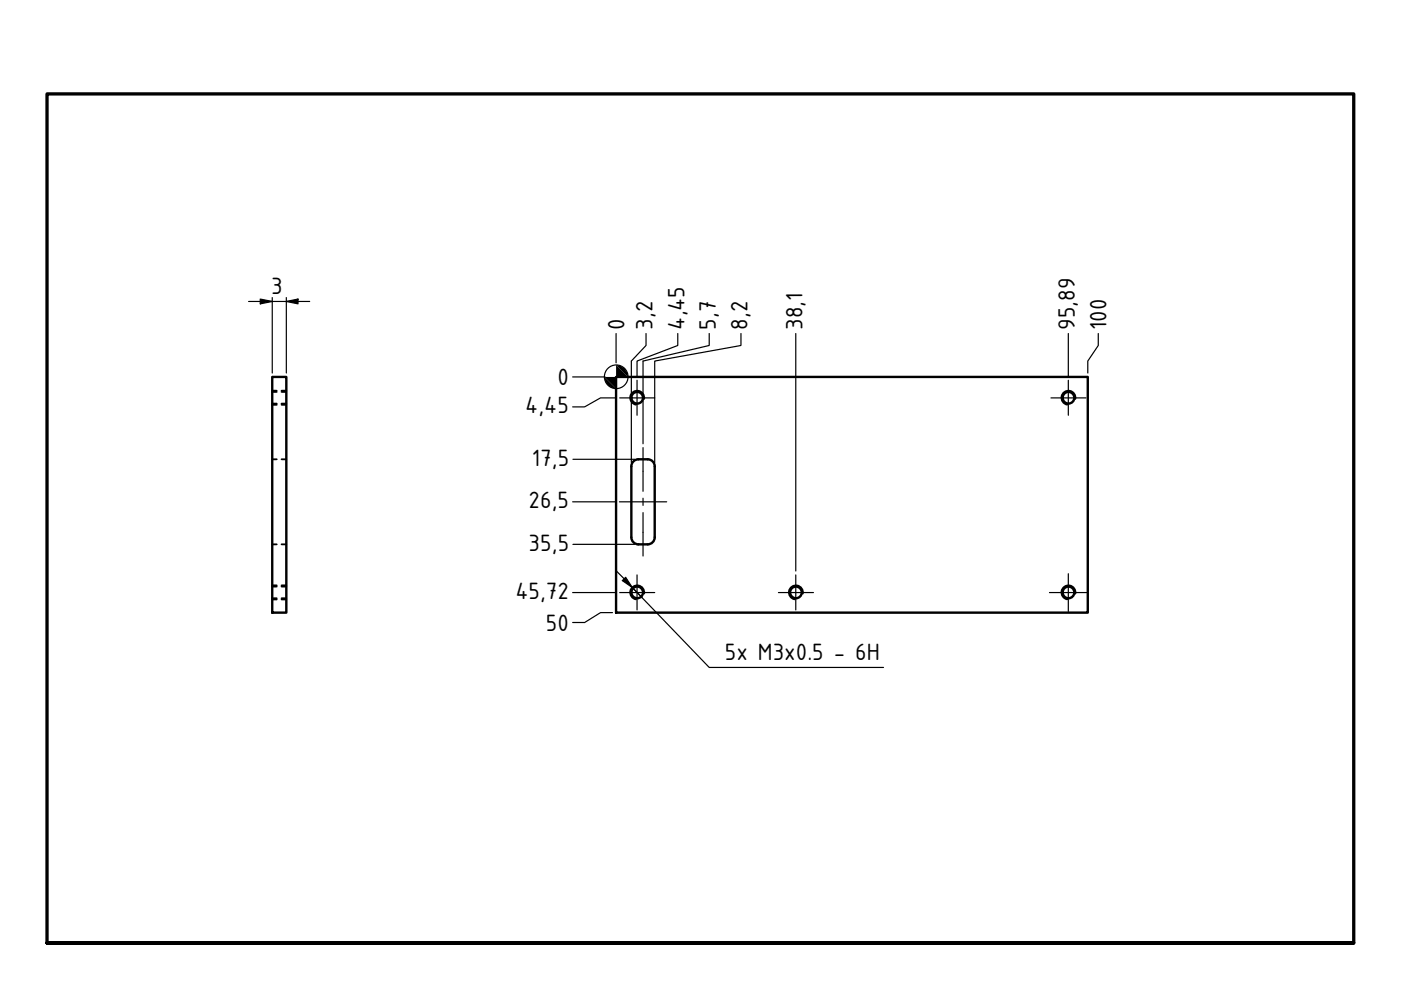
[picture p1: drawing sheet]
<svg xmlns="http://www.w3.org/2000/svg" width="297mm" height="210mm" viewBox="0 0 297 210" stroke-linecap="round" stroke-linejoin="round" font-family="sans-serif">
<!-- layer: Sichtbar (ISO) -->
<g fill="none" stroke="#000" stroke-width=".51">
<path d="M57.7 79.9h3v50h-3zM130.6 79.9h100v50h-100zM133.9 98.9v15a1.49 1.49 0 0 0 1.5 1.5M135.3 97.4h2a1.49 1.49 0 0 1 1.5 1.5M135.4 97.4a1.49 1.49 0 0 0-1.5 1.5M138.8 98.9v15a1.49 1.49 0 0 1-1.5 1.5h-2"/>
<circle cx="135.1" cy="84.3" r="1.24"/>
<circle cx="226.5" cy="84.3" r="1.24"/>
<circle cx="135.1" cy="125.6" r="1.24"/>
<circle cx="168.8" cy="125.6" r="1.24"/>
<circle cx="226.5" cy="125.6" r="1.24"/>
</g>
<!-- layer: Sichtbar schmal (ISO) -->
<path d="M136.6 84.6a1.49 1.49 0 0 0-1.2-1.7 1.49 1.49 0 0 0-1.8 1.2 1.49 1.49 0 0 0 1.2 1.7M228 84.6a1.49 1.49 0 0 0-1.2-1.7 1.49 1.49 0 0 0-1.7 1.2 1.49 1.49 0 0 0 1.2 1.7M136.6 125.9a1.49 1.49 0 0 0-1.2-1.8 1.49 1.49 0 0 0-1.8 1.2 1.49 1.49 0 0 0 1.2 1.8M170.2 125.9a1.49 1.49 0 0 0-1.2-1.8 1.49 1.49 0 0 0-1.7 1.2 1.49 1.49 0 0 0 1.2 1.8M228 125.9a1.49 1.49 0 0 0-1.2-1.8 1.49 1.49 0 0 0-1.7 1.2 1.49 1.49 0 0 0 1.2 1.8" fill="none" stroke="#000" stroke-width=".38"/>
<!-- layer: Verdeckt (ISO) -->
<g fill="none" stroke="#000" stroke-width=".38">
<path d="M57.7 97.4h1M57.7 85.6h1M57.7 83.1h1M57.7 85.8h1M57.7 82.8h1M59.7 97.4h1M59.7 85.6h1M59.7 83.1h1M59.7 85.8h1M59.7 82.8h1M57.7 115.4h1M59.7 115.4h1"/>
<path d="M57.7 126.8h1M57.7 124.4h1M57.7 127.1h1M57.7 124.1h1M59.7 126.8h1M59.7 124.4h1M59.7 127.1h1M59.7 124.1h1"/>
</g>
<!-- layer: Rahmen (ISO) -->
<path d="M10 199.9v-180h277v180h-277h277" fill="none" stroke="#000" stroke-width=".7"/>
<g fill="none" stroke="#000" stroke-width=".25">
<path d="M52.7 63.9h13M55.2 63.4l2.5 .5-2.5 .5zM57.7 63.1v16M60.7 63.9l2.5-.5v1zM60.7 63.1v16M121.4 79.9h6.9M130.6 70.7v6.2M137 70.7v2.6l-3.1 3.3v7.6M143.7 70.7v2.6l-8.6 3.3v3.2M150.4 70.7v2.6l-14.1 3.3v7.6M157.1 70.7v2.6l-18.3 3.3v21.5M168.7 70.7v50.4"/>
<path d="M226.5 70.7v9.1M232.9 70.7v2.6l-2.3 3.3v2.5M121.5 97.4h13.1M130.6 84.4h-3.3l-3.3 1.9h-2.6M133.9 84.4v13.7M136.3 84.4v9.7M121.4 106.4h9.2M121.5 115.4h13.1M121.4 125.6h9.2M129.9 129.9h-2.6l-3.3 2.1h-2.6"/>
<circle cx="130.7" cy="79.9" r="2.51"/>
</g>
<g fill="#000">
<path d="M55.2 63.4l2.5 .5-2.5 .5zM60.7 63.9l2.5-.5v1z"/>
<path d="M128.1 79.9l2.5 2.5a2.49 2.49 0 0 1-2.5-2.5z" fill-rule="evenodd"/>
<path d="M130.6 77.4l2.6 2.5h-5.1l2.5 2.5z" fill-rule="evenodd"/>
<path d="M130.6 77.4a2.6 2.6 0 0 1 2.6 2.5z" fill-rule="evenodd"/>
</g>
<!-- layer: Mittelpunktmarkierung (ISO) -->
<path d="M131.4 84.4h7.4M135.1 80.6v7.4M222.8 84.4h7.5M226.5 80.6v7.4M131.4 125.6h7.4M135.1 121.9v7.4M165 125.6h7.5M168.7 121.9v7.4M222.5 125.6h8M226.5 121.6v8" fill="none" stroke="#000" stroke-width=".25"/>
<!-- layer: Mittellinie (ISO) -->
<path d="M136.3 94.9v9.3M131.3 106.4h10.1M136.3 105.6v1.6M136.3 108.7v9.2" fill="none" stroke="#000" stroke-width=".25"/>
<!-- layer: Symbol (ISO) -->
<path d="M130.6 120.9l3.4 3.7M132.7 122.4l1.3 2.2-2-1.5zM134 124.6l16.4 16.9h36.9M134 124.6l2.1 2.1" fill="none" stroke="#000" stroke-width=".25"/>
<path d="M132.7 122.4l1.3 2.2-2-1.5z" fill="#000"/>
<g font-size="5.4">
<text x="57.5" y="62.3">3</text>
<text x="132.4" y="69.9" transform="rotate(-90 132.4 69.9)">0</text>
<text x="138.4" y="69.9" transform="rotate(-90 138.4 69.9)">3,2</text>
<text x="145.1" y="69.9" transform="rotate(-90 145.1 69.9)">4,45</text>
<text x="151.8" y="69.9" transform="rotate(-90 151.8 69.9)">5,7</text>
<text x="158.5" y="69.9" transform="rotate(-90 158.5 69.9)">8,2</text>
<text x="170.1" y="69.9" transform="rotate(-90 170.1 69.9)">38,1</text>
<text x="227.9" y="69.9" transform="rotate(-90 227.9 69.9)">95,89</text>
<text x="234.6" y="69.9" transform="rotate(-90 234.6 69.9)">100</text>
<text x="118.2" y="81.6">0</text>
<text x="111.4" y="87.7">4,45</text>
<text x="112.8" y="98.8">17,5</text>
<text x="112.1" y="107.8">26,5</text>
<text x="112.1" y="116.8">35,5</text>
<text x="109.3" y="127">45,72</text>
<text x="115.8" y="133.7">50</text>
<text x="153.7" y="139.9">5x M3x0.5 - 6H</text>
</g>
</svg>
